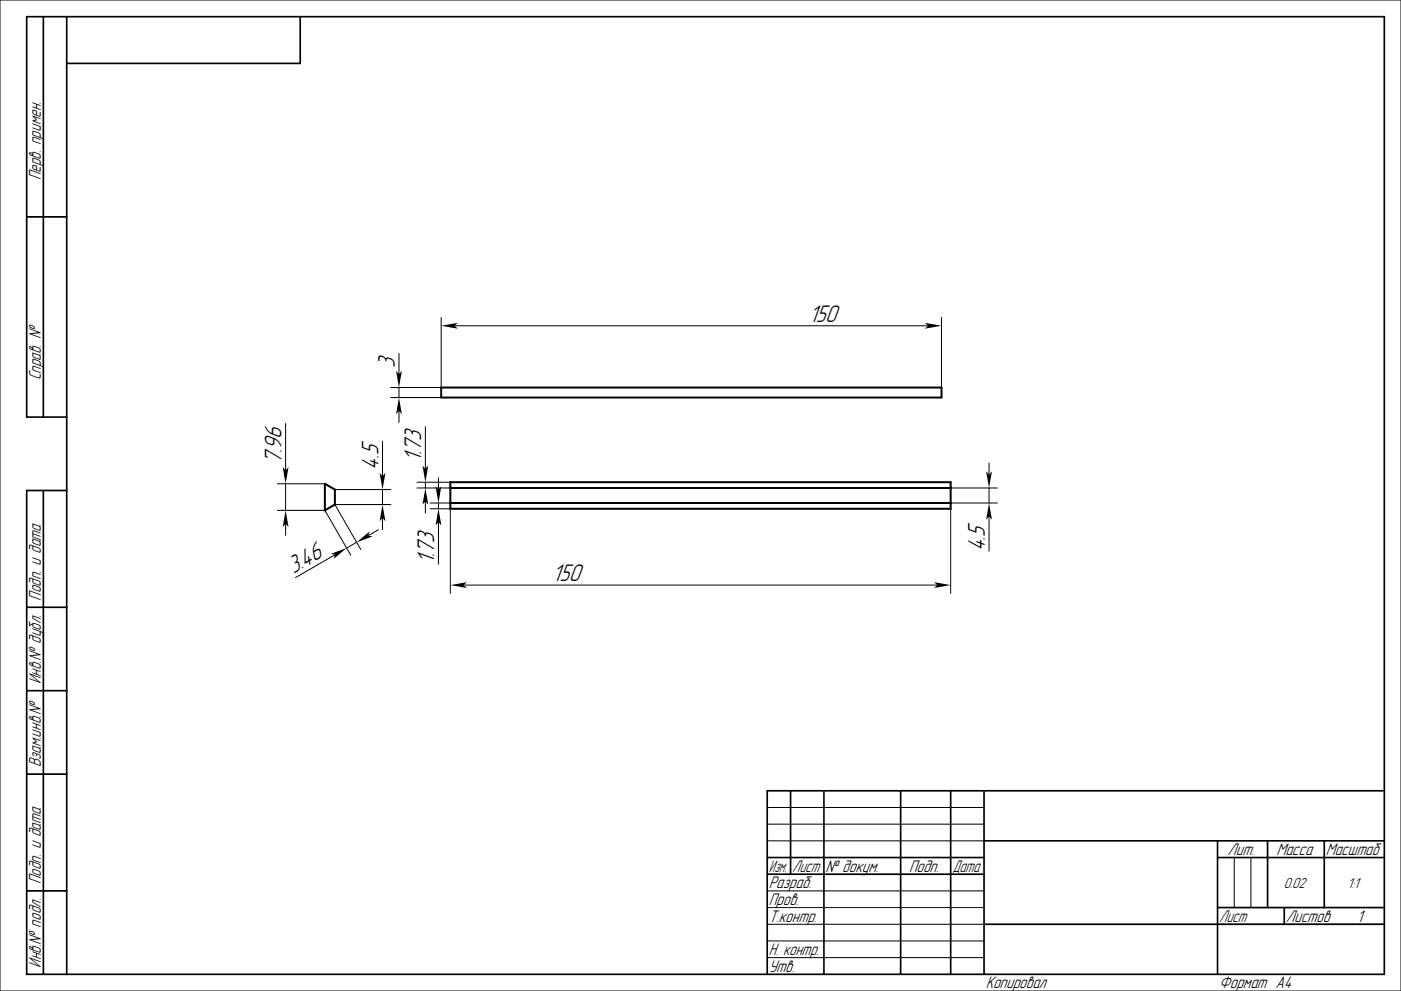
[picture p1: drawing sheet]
<svg xmlns="http://www.w3.org/2000/svg" width="420mm" height="297mm" viewBox="0 0 420 297" stroke-linecap="round" stroke-linejoin="round" font-family="sans-serif">
<g fill="none" stroke="#000" stroke-width=".3">
<path d="M0 0h420v297h-420zM132.3 95.1v21h-15.2M136.3 97.6h142M282.3 95.1v21M117.1 119.1h15.2M119.6 105.9v6.2M119.6 116.1v3M85.6 126.9v14.1M114.7 132.2v10.5M119.6 123.1v3.5M127.5 127.9v12.6M296.5 138.8v3.5"/>
<path d="M83.1 153h14.3l7.8 13.4M83.1 145h14.3M85.6 145v8M85.6 157v3.5M100.4 146.7h16.8M113.4 158.8l-3 1.7M114.7 146.7v4.5M114.7 155.2v3.5M117.2 151.2h-16.8l7.8 13.5M125 146.2h10M125 144.5h10M127.5 144.5v1.7"/>
<path d="M127.5 150.3v3.5M128.9 150.8h6.1M128.9 152.5h6.1v25.3M131.4 143.2v3.6M131.4 150.8v1.7M131.4 156.5v12.6M285 146.2h14M285 150.8h14M285 152.5v25.3M296.5 146.2v4.6M296.5 154.8v10.4M100.5 166.3l-11.9 6.8"/>
<path d="M106.9 162.5l-3 1.8M139 175.3h142M230 252h65M230 242h65M230 247h65M370 257v15M375 257v15M230 277h65M230 267h65M230 272h65M365 277h50M230 282h65"/>
<path d="M230 287h65"/>
</g>
<g fill="none" stroke="#000" stroke-width=".5">
<path d="M13 5v120M20 5v287M90 5v14h-70M8 65h12M20 125h-12v-120h407v287h-407v-145h12M13 147v145M8 182h12M8 207h12M8 232h12M237 237v25M247 237v55M270 237v55"/>
<path d="M285 237v55M295 237v55M415 237h-185v55M230 257h65M295 252h120M365 257h50M365 252v40M380 252v20M397 252v20M8 267h12M230 262h65M295 277h120"/>
<path d="M365 272h50M385 272v5"/>
</g>
<path d="M132.3 116.1h150v3h-150zM97.4 145l3 1.7v4.5l-3 1.8zM135 144.5h150v8h-150zM135 150.8h150M135 146.2h150" fill="none" stroke="#000" stroke-width=".6"/>
<g fill="#000">
<path d="M132.3 97.6l5-.8-1 .8 1 .9z" fill-rule="evenodd"/>
<path d="M277.3 96.8l5 .8-5 .9 1-.9z" fill-rule="evenodd"/>
<path d="M118.7 111.1l.9 1 .9-1-.9 5z" fill-rule="evenodd"/>
<path d="M84.7 140l.9 1 .9-1-.9 5z" fill-rule="evenodd"/>
<path d="M119.6 119.1l.9 5-.9-1-.9 1z" fill-rule="evenodd"/>
<path d="M126.6 139.5l.9 1 .9-1-.9 5z" fill-rule="evenodd"/>
<path d="M85.6 153l.9 5-.9-1-.9 1z" fill-rule="evenodd"/>
<path d="M106.9 162.5l3.9-3.2-.4 1.2 1.3 .3z" fill-rule="evenodd"/>
<path d="M113.8 141.7l.9 1 .8-1-.8 5z" fill-rule="evenodd"/>
<path d="M114.7 151.2l.8 5-.8-1-.9 1z" fill-rule="evenodd"/>
<path d="M127.5 146.2l.9 5.1-.9-1-.9 1z" fill-rule="evenodd"/>
<path d="M130.6 145.8l.8 1 .9-1-.9 5z" fill-rule="evenodd"/>
<path d="M131.4 152.5l.9 5-.9-1-.8 1z" fill-rule="evenodd"/>
<path d="M295.6 141.3l.9 1 .9-1-.9 4.9z" fill-rule="evenodd"/>
<path d="M296.5 150.8l.9 5-.9-1-.9 1z" fill-rule="evenodd"/>
<path d="M99.1 166l4.8-1.7-3.9 3.2 .5-1.2z" fill-rule="evenodd"/>
<path d="M135 175.3l5-.8-1 .8 1 .9z" fill-rule="evenodd"/>
<path d="M280 174.5l5 .8-5 .9 1-.9z" fill-rule="evenodd"/>
</g>
<g font-size="6.7">
<text x="242.5" y="96.4">150</text>
<text x="118.4" y="110.1" transform="rotate(-90 118.4 110.1)">3</text>
<text x="84.4" y="139" transform="rotate(-90 84.4 139)">7.96</text>
<text x="113.4" y="140.7" transform="rotate(-90 113.4 140.7)">4.5</text>
<text x="126.3" y="138.5" transform="rotate(-90 126.3 138.5)">1.73</text>
<text x="295.3" y="165.2" transform="rotate(-90 295.3 165.2)">4.5</text>
<text x="88" y="172" transform="rotate(-30 88 172)">3.46</text>
<text x="130.2" y="169.1" transform="rotate(-90 130.2 169.1)">1.73</text>
<text x="165.6" y="174.1">150</text>
</g>
<g font-size="4.7">
<text x="12.2" y="54" transform="rotate(-90 12.2 54)">Перв. примен.</text>
<text x="12.2" y="114" transform="rotate(-90 12.2 114)">Справ. №</text>
<text x="12.2" y="180" transform="rotate(-90 12.2 180)">Подп. и дата</text>
<text x="12.2" y="205" transform="rotate(-90 12.2 205)">Инв.№ дубл.</text>
<text x="12.2" y="230" transform="rotate(-90 12.2 230)">Взам.инв.№</text>
<text x="368" y="256.2">Лит.</text>
<text x="382.7" y="256.2">Масса</text>
<text x="397.5" y="256.2">Масштаб</text>
<text x="230.5" y="261.3">Изм.</text>
<text x="237.5" y="261.3">Лист</text>
<text x="247.5" y="261.3">№ докум.</text>
<text x="272.5" y="261.3">Подп.</text>
<text x="285.5" y="261.3">Дата</text>
<text x="12.2" y="265" transform="rotate(-90 12.2 265)">Подп. и дата</text>
<text x="230.5" y="266.3">Разраб.</text>
<text x="230.5" y="271.3">Пров.</text>
<text x="230.5" y="276.3">Т.контр.</text>
<text x="365.5" y="276.2">Лист</text>
<text x="385.5" y="276.2">Листов</text>
<text x="406.8" y="276.3">1</text>
<text x="230.5" y="286.3">Н. контр.</text>
<text x="12.2" y="290" transform="rotate(-90 12.2 290)">Инв.№ подл.</text>
<text x="230.5" y="291.3">Утв.</text>
<text x="295.5" y="296.3">Копировал</text>
<text x="365.5" y="296.3">Формат A4</text>
</g>
<g font-size="4">
<text x="384.9" y="266">0.02</text>
<text x="404" y="266">1:1</text>
</g>
</svg>
